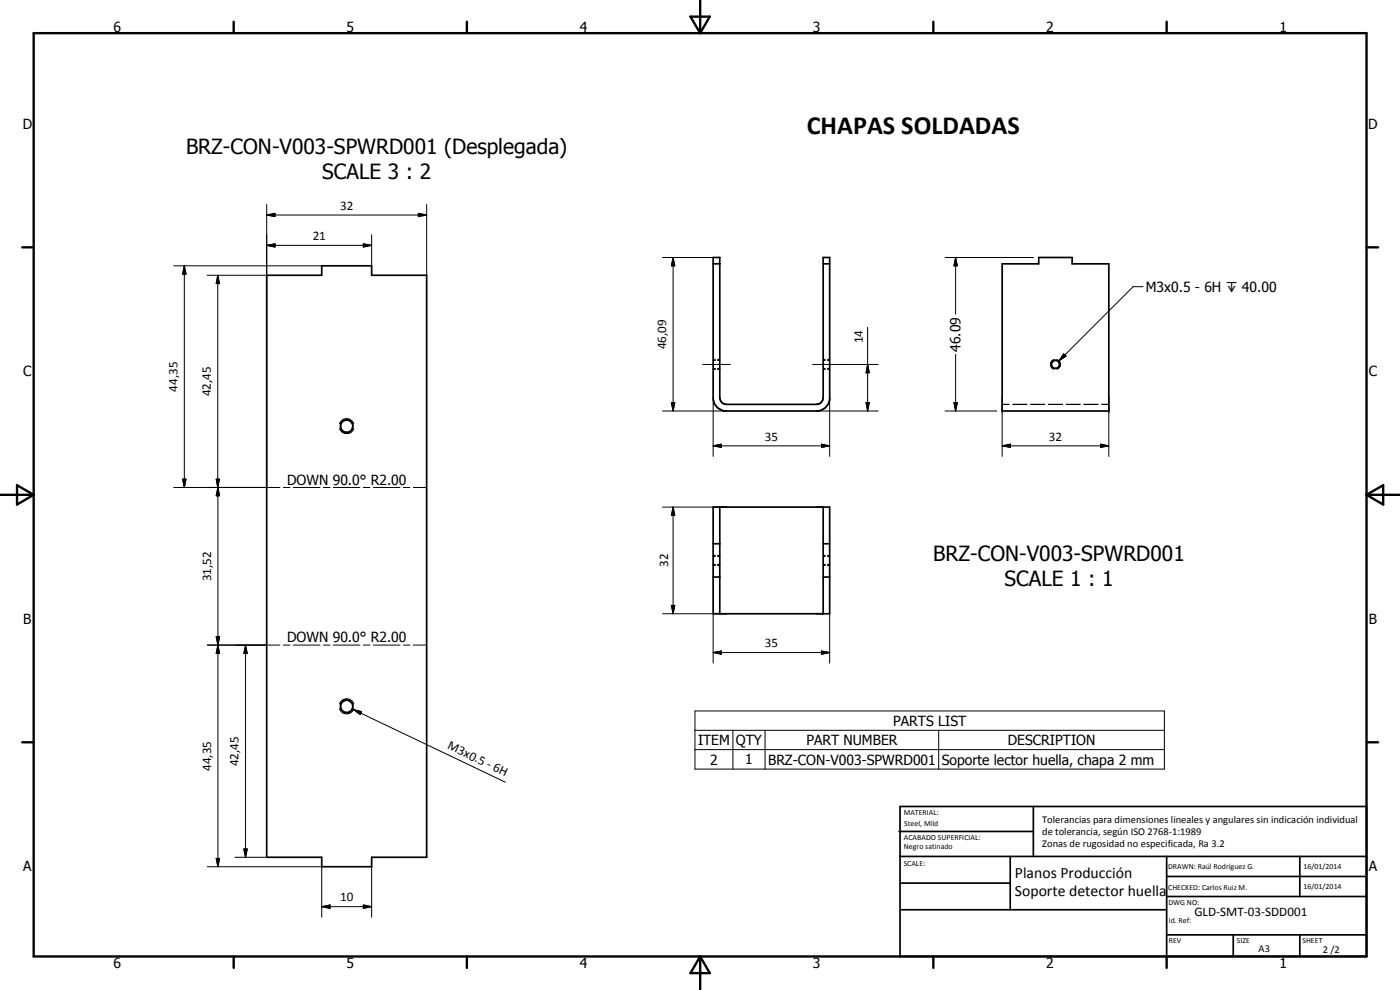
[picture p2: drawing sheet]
<svg xmlns="http://www.w3.org/2000/svg" width="420mm" height="297mm" viewBox="0 0 420 297" stroke-linecap="round" stroke-linejoin="round" font-family="sans-serif">
<g fill="none" stroke="#000" stroke-width=".51">
<path d="M214 77.3h2v42a2 2 0 0 0 2 2h27a2.07 2.07 0 0 0 2-2v-42h2v42.5a4.1 4.1 0 0 1-3.5 3.5h-28a4.1 4.1 0 0 1-3.5-4zM214 79.2h2M247 79.2h2M300.8 79.2h10.9v-1.9h10.1v1.9h11v44.1h-32zM80 82.6h16.6v-2.8h14.9v2.8h16.5v174.6h-16.5v2.9h-14.9v-2.9h-16.6zM214 152.1h35v32h-35zM216 152.1v32M247 152.1v32M214 173.1h2M214 163.2h2M247 173.1h2M247 163.2h2"/>
<path d="M269.8 249.5h40.3M270.1 242h140v45h-140zM270.1 257h140M303.2 257v16M310.1 242v15M350.1 257v30M390.1 257v12M270.1 265h33.1M270.1 273h80M350.1 269h60M350.1 263h60M350.1 280.5h60"/>
<path d="M370.1 280.5v6.5M390.1 280.5v6.5"/>
<circle cx="316.8" cy="109.3" r="1.24"/>
<circle cx="104" cy="127.9" r="1.84"/>
<circle cx="104" cy="211.9" r="1.86"/>
</g>
<g fill="none" stroke="#000" stroke-width=".3">
<path d="M52.1 79.8h44.5M55.3 79.8l.5 2.5h-1zM55.3 79.8v66.5M80 64.5l2.5-.5v1zM80 73.6l2.5-.4v.9zM80 64.5h48M80 61.3v85M80 73.6h31.5M109 73.2l2.5 .4-2.5 .5zM111.5 70.4v9.4M125.5 64l2.5 .5-2.5 .5zM128 61.3v21.3"/>
<path d="M198.8 77.3h15.2M202 77.3l.5 2.5h-1zM202 77.3v46M283.6 77.3h26.6M286.8 77.3l.5 2.5h-1zM286.8 77.3v17M62.2 82.6h17.8M65.4 82.6l.5 2.5h-1zM65.4 82.6v63.7M260.4 98.2v25.1M343.1 86h-3l-22.3 22.2M210.9 109.3h8.3"/>
<path d="M214 110.8h.7M214 107.8h.7M214 119.3v17.6M215.3 110.8h.7M215.3 107.8h.7M243.9 109.3h19.7M247 110.8h.7M247 107.8h.7M248.4 110.8h.6M248.4 107.8h.6M249 119.3v17.6M260.4 109.3l.5 2.5h-1z"/>
<path d="M286.8 106.3v17M316.3 107.9a1.49 1.49 0 0 0-1 1.4 1.49 1.49 0 0 0 1 1.4M317.2 107.9l.6 .3M317.8 108.2l.5 1.1a1.36 1.36 0 0 1-1.1 1.4M319.2 106.2l.7 .6-2.1 1.4zM101.9 128.6a2.28 2.28 0 0 0 2.1 1.5 2.28 2.28 0 0 0 2.2-1.5M101.9 127.2a2.26 2.26 0 0 1 2.1-1.6 2.26 2.26 0 0 1 2.2 1.6M198.8 123.3h19.2M201.5 120.8h1l-.5 2.5zM214 133.8l2.5-.5v.9zM214 133.8h35M245 123.3h18.6"/>
<path d="M246.5 133.3l2.5 .5-2.5 .4zM259.9 120.8h1l-.5 2.5zM283.6 123.3h15.6M286.3 120.8h1l-.5 2.5zM300.8 133.8l2.5-.5v.9zM300.8 133.8h32M300.8 123.3v13.6M330.3 133.3l2.5 .5-2.5 .4zM332.8 123.3v13.6M52.1 146.3h31.9M54.8 143.8h1l-.5 2.5zM64.9 143.8h1l-.5 2.5z"/>
<path d="M65.4 146.3l.5 2.5h-1zM65.4 146.3v113.8M85 146.3h2M88 146.3h8M97.1 146.3h1.9M100 146.3h8M109 146.3h2M112 146.3h8M121.1 146.3h1.9M124 146.3h4M198.8 152.1h19.2M202 152.1l.5 2.5h-1z"/>
<path d="M202 152.1v32M214 169.7h.7M214 166.6h.7M215.3 169.7h.7M215.3 166.6h.7M247 169.7h.7M247 166.6h.7M248.4 169.7h.6M248.4 166.6h.6M62.2 193.5h21.8M64.9 191.1h1l-.5 2.4zM64.9 191.1l1 4.9h-1l1-4.9z"/>
<path d="M65.4 193.5l.5 2.5h-1zM73.7 193.5l.5 2.5h-1zM73.7 193.5v63.7M85 193.5h2M88 193.5h8M97.1 193.5h1.9M100 193.5h8M109 193.5h2M112 193.5h8M121.1 193.5h1.9M124 193.5h4M198.8 184.1h19.2"/>
<path d="M201.5 181.7h1l-.5 2.4zM214 195.8l2.5-.5v1zM214 184.1v14.9M214 195.8h35M246.5 195.3l2.5 .5-2.5 .5zM249 184.1v14.9M101.9 211.2a2.27 2.27 0 0 1 2.1-1.5 2.27 2.27 0 0 1 2.2 1.5M101.9 212.6a2.25 2.25 0 0 0 2.1 1.6 2.25 2.25 0 0 0 2.2-1.6M106.1 212.9l2.4 .6-.4 .9zM106.1 212.9l45.6 21.8M208.6 213.3h140.9v17.5h-140.9zM208.6 219.1h140.9"/>
<path d="M220 219.1v11.7M229.6 219.1v11.7M281.7 219.1v11.7M208.6 224.9h140.9M64.9 257.6h1l-.5 2.5zM70.5 257.2h9.5M73.2 254.7h1l-.5 2.5zM62.2 260.1h34.4v15.1M96.6 272l2.4-.5v1zM96.6 272h14.9M109 271.5l2.5 .5-2.5 .5zM111.5 260.1v15.1"/>
</g>
<g fill="none" stroke="#000" stroke-width=".35">
<path d="M214 110.6h.7M214 108.1h.7M215.3 110.6h.7M215.3 108.1h.7M247 110.6h.7M247 108.1h.7M248.4 110.6h.6M248.4 108.1h.6M300.8 121.3h2.1M303.9 121.3h4.3M309.3 121.3h4.3M314.6 121.3h4.3"/>
<path d="M319.9 121.3h4.3M325.3 121.3h4.3M330.6 121.3h2.2M214 169.4h.7M214 166.9h.7M215.3 169.4h.7M215.3 166.9h.7M247 169.4h.7M247 166.9h.7M248.4 169.4h.6M248.4 166.9h.6"/>
</g>
<g fill="#000">
<circle cx="300.8" cy="123.3" r=".25"/>
<circle cx="332.8" cy="123.3" r=".25"/>
</g>
<g fill="none" stroke="#000" stroke-width=".71">
<path d="M10.1 9.9h400v277.1h-400zM70.1 6.5v3.4M140.1 6.5v3.4M207.2 5h5.8l-2.9 4.9zM210.1 0v9.9M280.1 6.5v3.4M350.1 6.5v3.4M6.7 74.2h3.4M410.1 74.2h3.5M.1 148.5h10M5.1 145.6l5 2.9-5 2.9zM410.1 148.5h10"/>
<path d="M410.1 148.5l5-2.9v5.8zM6.7 222.7h3.4M410.1 222.7h3.5M70.1 287v3.4M140.1 287v3.4M210.1 287v10M210.1 287l2.9 5h-5.8zM280.1 287v3.4M350.1 287v3.4"/>
</g>
<g fill="#000">
<path d="M80 64.5l2.5-.5v1zM80 73.6l2.5-.4v.9zM109 73.2l2.5 .4-2.5 .5zM125.5 64l2.5 .5-2.5 .5zM202 77.3l.5 2.5h-1zM286.8 77.3l.5 2.5h-1zM55.3 79.8l.5 2.5h-1zM65.4 82.6l.5 2.5h-1zM260.4 109.3l.5 2.5h-1zM319.2 106.2l.7 .6-2.1 1.4zM201.5 120.8h1l-.5 2.5zM214 133.8l2.5-.5v.9z"/>
<path d="M246.5 133.3l2.5 .5-2.5 .4zM259.9 120.8h1l-.5 2.5zM286.3 120.8h1l-.5 2.5zM300.8 133.8l2.5-.5v.9zM330.3 133.3l2.5 .5-2.5 .4zM54.8 143.8h1l-.5 2.5zM64.9 143.8h1l-.5 2.5zM65.4 146.3l.5 2.5h-1zM202 152.1l.5 2.5h-1zM64.9 191.1h1l-.5 2.4zM65.4 193.5l.5 2.5h-1zM73.7 193.5l.5 2.5h-1z"/>
<path d="M201.5 181.7h1l-.5 2.4zM214 195.8l2.5-.5v1zM246.5 195.3l2.5 .5-2.5 .5zM106.1 212.9l2.4 .6-.4 .9zM64.9 257.6h1l-.5 2.5zM73.2 254.7h1l-.5 2.5zM96.6 272l2.4-.5v1zM109 271.5l2.5 .5-2.5 .5z"/>
</g>
<text font-size="7.9" x="242.1" y="40.3">CHAPAS SOLDADAS</text>
<g font-size="6.3">
<text x="55.8" y="46.1">BRZ-CON-V003-SPWRD001 (Desplegada)</text>
<text x="96.7" y="53.6">SCALE 3 : 2</text>
<text x="280.1" y="168.2">BRZ-CON-V003-SPWRD001</text>
<text x="301.5" y="175.8">SCALE 1 : 1</text>
</g>
<g font-size="4.7">
<text x="304.6" y="263.5">Planos Producción</text>
<text x="304.6" y="268.9">Soporte detector huella</text>
</g>
<g font-size="4.2">
<text x="34" y="9.6">6</text>
<text x="104" y="9.6">5</text>
<text x="174" y="9.6">4</text>
<text x="244" y="9.6">3</text>
<text x="314" y="9.6">2</text>
<text x="384" y="9.6">1</text>
<text x="6.8" y="38.7">D</text>
<text x="410.6" y="38.7">D</text>
<text x="343.9" y="87.6">M3x0.5 - 6H x 40.00</text>
<text x="288.3" y="105.5" transform="rotate(-90 288.3 105.5)">46.09</text>
<text x="7" y="112.9">C</text>
<text x="410.8" y="112.9">C</text>
<text x="86.1" y="145.4">DOWN 90.0° R2.00</text>
<text x="7" y="187.1">B</text>
<text x="410.8" y="187.1">B</text>
<text x="86.1" y="192.7">DOWN 90.0° R2.00</text>
<text x="268" y="217.8">PARTS LIST</text>
<text x="209.5" y="223.6">ITEM</text>
<text x="220.8" y="223.6">QTY</text>
<text x="242" y="223.6">PART NUMBER</text>
<text x="302.5" y="223.6">DESCRIPTION</text>
<text x="213.1" y="229.4">2</text>
<text x="223.6" y="229.4">1</text>
<text x="230.5" y="229.4">BRZ-CON-V003-SPWRD001</text>
<text x="282.6" y="229.4">Soporte lector huella, chapa 2 mm</text>
<text x="7" y="261.4">A</text>
<text x="410.8" y="261.4">A</text>
<text x="34" y="290.4">6</text>
<text x="104" y="290.4">5</text>
<text x="174" y="290.4">4</text>
<text x="244" y="290.4">3</text>
<text x="314" y="290.4">2</text>
<text x="384" y="290.4">1</text>
</g>
<g font-size="3.9">
<text x="102.1" y="62.9">32</text>
<text x="93.8" y="72.1">21</text>
<text x="200" y="104.8" transform="rotate(-90 200 104.8)">46,09</text>
<text x="258.9" y="103" transform="rotate(-90 258.9 103)">14</text>
<text x="53.3" y="117.5" transform="rotate(-90 53.3 117.5)">44,35</text>
<text x="63.3" y="119" transform="rotate(-90 63.3 119)">42,45</text>
<text x="229.5" y="132.2">35</text>
<text x="314.8" y="132.2">32</text>
<text x="200.5" y="170.2" transform="rotate(-90 200.5 170.2)">32</text>
<text x="63.4" y="174.4" transform="rotate(-90 63.4 174.4)">31,52</text>
<text x="229.5" y="194.2">35</text>
<text x="134.1" y="224.6" transform="rotate(26 134.1 224.6)">M3x0.5 - 6H</text>
<text x="63.4" y="231.3" transform="rotate(-90 63.4 231.3)">44,35</text>
<text x="71.6" y="229.9" transform="rotate(-90 71.6 229.9)">42,45</text>
<text x="102.1" y="270.5">10</text>
<text x="358.5" y="275">GLD-SMT-03-SDD001</text>
</g>
<g font-size="3.1">
<text x="312.7" y="246.8">Tolerancias para dimensiones lineales y angulares sin indicación individual</text>
<text x="312.7" y="250.4">de tolerancia, según ISO 2768-1:1989</text>
<text x="312.7" y="254">Zonas de rugosidad no especificada, Ra 3.2</text>
<text x="377.7" y="285.6">A3</text>
<text x="397" y="285.9">2 /2</text>
</g>
<g font-size="2.4">
<text x="271.2" y="244.4">MATERIAL:</text>
<text x="271.3" y="252">ACABADO SUPERFICIAL:</text>
<text x="271.4" y="247.9">Steel, Mild</text>
<text x="271.3" y="254.6">Negro satinado</text>
<text x="271.2" y="259.7">SCALE:</text>
<text x="350.6" y="260.8">DRAWN: Raúl Rodríguez G.</text>
<text x="391.2" y="260.6">16/01/2014</text>
<text x="350.6" y="267">CHECKED: Carlos Ruiz M.</text>
<text x="391.2" y="266.7">16/01/2014</text>
<text x="350.6" y="271.4">DWG NO:</text>
<text x="350.8" y="276.9">Id. Ref:</text>
<text x="350.8" y="282.8">REV</text>
<text x="371.2" y="282.9">SIZE</text>
<text x="390.9" y="282.9">SHEET</text>
</g>
</svg>
